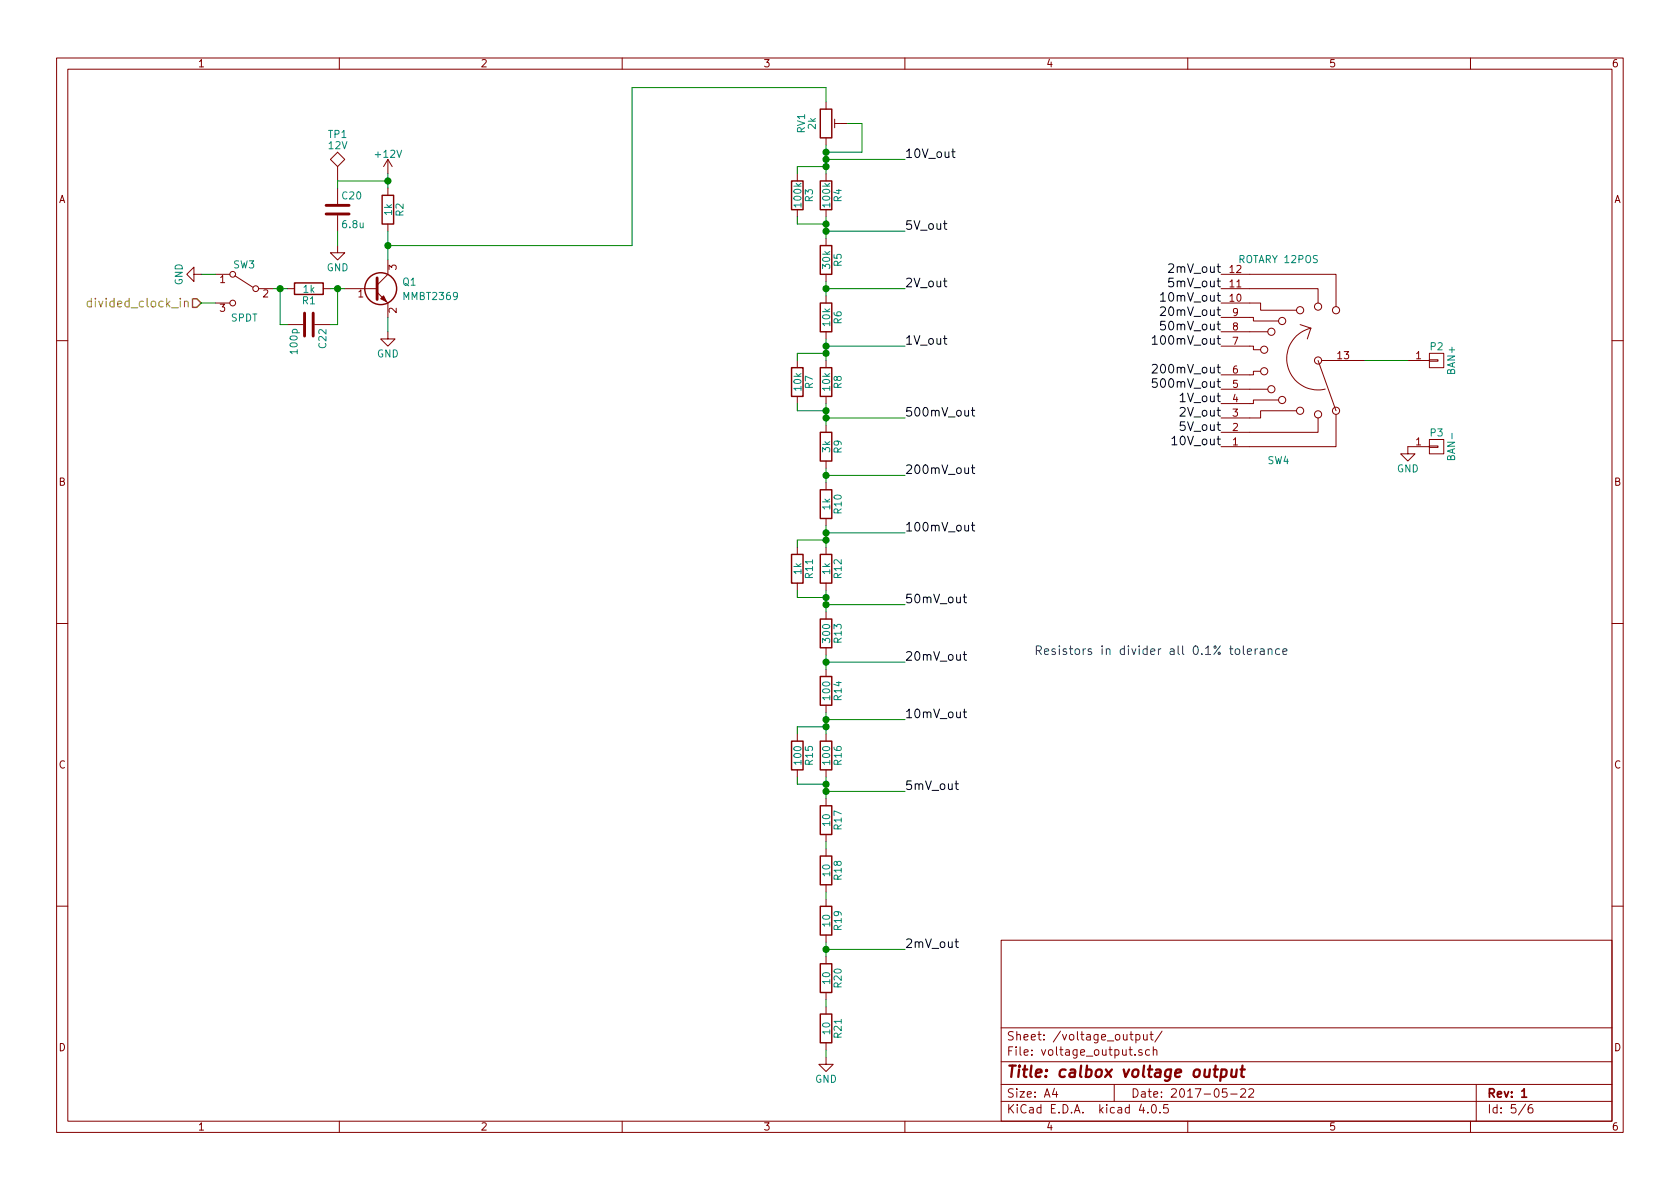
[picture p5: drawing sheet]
EESchema Schematic File Version 2
LIBS:power
LIBS:device
LIBS:transistors
LIBS:conn
LIBS:linear
LIBS:regul
LIBS:74xx
LIBS:cmos4000
LIBS:adc-dac
LIBS:memory
LIBS:xilinx
LIBS:microcontrollers
LIBS:dsp
LIBS:microchip
LIBS:analog_switches
LIBS:motorola
LIBS:texas
LIBS:intel
LIBS:audio
LIBS:interface
LIBS:digital-audio
LIBS:philips
LIBS:display
LIBS:cypress
LIBS:siliconi
LIBS:opto
LIBS:atmel
LIBS:contrib
LIBS:valves
LIBS:switches
LIBS:74xgxx
LIBS:calbox
LIBS:Oscillators
LIBS:calbox-cache
EELAYER 25 0
EELAYER END
$Descr A4 11693 8268
encoding utf-8
Sheet 5 6
Title "calbox voltage output"
Date "2017-05-22"
Rev "1"
Comp ""
Comment1 ""
Comment2 ""
Comment3 ""
Comment4 ""
$EndDescr
$Comp
L CONN_01X01 P2
U 1 1
P 10000 2500
F 0 "P2" H 10000 2600 50  0000 C CNN
F 1 "BAN+" V 10100 2500 50  0000 C CNN
F 2 "Pin_Headers:Pin_Header_Straight_1x01" H 10000 2500 50  0001 C CNN
F 3 "" H 10000 2500 50  0000 C CNN
	1    10000 2500
	1    0    0    -1  
$EndComp
$Comp
L CONN_01X01 P3
U 1 1
P 10000 3100
F 0 "P3" H 10000 3200 50  0000 C CNN
F 1 "BAN-" V 10100 3100 50  0000 C CNN
F 2 "Pin_Headers:Pin_Header_Straight_1x01" H 10000 3100 50  0001 C CNN
F 3 "" H 10000 3100 50  0000 C CNN
	1    10000 3100
	1    0    0    -1  
$EndComp
$Comp
L R R10
U 1 1
P 5750 3500
F 0 "R10" V 5830 3500 50  0000 C CNN
F 1 "1k" V 5750 3500 50  0000 C CNN
F 2 "Resistors_SMD:R_0805_HandSoldering" V 5680 3500 50  0001 C CNN
F 3 "" H 5750 3500 50  0000 C CNN
	1    5750 3500
	1    0    0    -1  
$EndComp
$Comp
L R R12
U 1 1
P 5750 3950
F 0 "R12" V 5830 3950 50  0000 C CNN
F 1 "1k" V 5750 3950 50  0000 C CNN
F 2 "Resistors_SMD:R_0805_HandSoldering" V 5680 3950 50  0001 C CNN
F 3 "" H 5750 3950 50  0000 C CNN
	1    5750 3950
	1    0    0    -1  
$EndComp
$Comp
L R R13
U 1 1
P 5750 4400
F 0 "R13" V 5830 4400 50  0000 C CNN
F 1 "300" V 5750 4400 50  0000 C CNN
F 2 "Resistors_SMD:R_0805_HandSoldering" V 5680 4400 50  0001 C CNN
F 3 "" H 5750 4400 50  0000 C CNN
	1    5750 4400
	1    0    0    -1  
$EndComp
$Comp
L R R14
U 1 1
P 5750 4800
F 0 "R14" V 5830 4800 50  0000 C CNN
F 1 "100" V 5750 4800 50  0000 C CNN
F 2 "Resistors_SMD:R_0805_HandSoldering" V 5680 4800 50  0001 C CNN
F 3 "" H 5750 4800 50  0000 C CNN
	1    5750 4800
	1    0    0    -1  
$EndComp
$Comp
L R R16
U 1 1
P 5750 5250
F 0 "R16" V 5830 5250 50  0000 C CNN
F 1 "100" V 5750 5250 50  0000 C CNN
F 2 "Resistors_SMD:R_0805_HandSoldering" V 5680 5250 50  0001 C CNN
F 3 "" H 5750 5250 50  0000 C CNN
	1    5750 5250
	1    0    0    -1  
$EndComp
$Comp
L R R17
U 1 1
P 5750 5700
F 0 "R17" V 5830 5700 50  0000 C CNN
F 1 "10" V 5750 5700 50  0000 C CNN
F 2 "Resistors_SMD:R_0805_HandSoldering" V 5680 5700 50  0001 C CNN
F 3 "" H 5750 5700 50  0000 C CNN
	1    5750 5700
	1    0    0    -1  
$EndComp
$Comp
L R R21
U 1 1
P 5750 7150
F 0 "R21" V 5830 7150 50  0000 C CNN
F 1 "10" V 5750 7150 50  0000 C CNN
F 2 "Resistors_SMD:R_0805_HandSoldering" V 5680 7150 50  0001 C CNN
F 3 "" H 5750 7150 50  0000 C CNN
	1    5750 7150
	1    0    0    -1  
$EndComp
$Comp
L GND #PWR065
U 1 1
P 5750 7350
F 0 "#PWR065" H 5750 7100 50  0001 C CNN
F 1 "GND" H 5750 7200 50  0000 C CNN
F 2 "" H 5750 7350 50  0000 C CNN
F 3 "" H 5750 7350 50  0000 C CNN
	1    5750 7350
	1    0    0    -1  
$EndComp
$Comp
L GND #PWR066
U 1 1
P 9800 3100
F 0 "#PWR066" H 9800 2850 50  0001 C CNN
F 1 "GND" H 9800 2950 50  0000 C CNN
F 2 "" H 9800 3100 50  0000 C CNN
F 3 "" H 9800 3100 50  0000 C CNN
	1    9800 3100
	1    0    0    -1  
$EndComp
Text HLabel 1400 2100 0    60   Input ~ 0
divided_clock_in
$Comp
L SW_SPDT SW3
U 1 1
P 1700 2000
F 0 "SW3" H 1700 2170 50  0000 C CNN
F 1 "SPDT" H 1700 1800 50  0000 C CNN
F 2 "calbox:SW_SPDT_NKK_M201xxxx03" H 1700 2000 50  0001 C CNN
F 3 "http://www.mouser.com/ds/2/295/MtogglesBushing-31423.pdf" H 1700 2000 50  0001 C CNN
F 4 "NKK" H 1700 2000 60  0001 C CNN "Manufacturer"
F 5 "M2012SS1W03" H 1700 2000 60  0001 C CNN "Manufacturer PN"
F 6 "Mouser" H 1700 2000 60  0001 C CNN "Distributor"
F 7 "633-M201203" H 1700 2000 60  0001 C CNN "Distributor PN"
F 8 "http://www.mouser.com/Search/ProductDetail.aspx?R=M2012SS1W03virtualkey63300000virtualkey633-M201203" H 1700 2000 60  0001 C CNN "URL"
F 9 "2.86" H 1700 2000 60  0001 C CNN "Unit Price"
	1    1700 2000
	-1   0    0    -1  
$EndComp
$Comp
L POT_TRIM RV1
U 1 1
P 5750 850
F 0 "RV1" V 5575 850 50  0000 C CNN
F 1 "2k" V 5650 850 50  0000 C CNN
F 2 "calbox:Potentiometer_Bourns_3362_ScrewUp" H 5750 850 50  0001 C CNN
F 3 "http://www.mouser.com/ds/2/54/362-776956.pdf" H 5750 850 50  0001 C CNN
F 4 "Bourns" V 5750 850 60  0001 C CNN "Manufacturer"
F 5 "3362P-1-202LF" V 5750 850 60  0001 C CNN "Manufacturer PN"
F 6 "Mouser" V 5750 850 60  0001 C CNN "Distributor"
F 7 "652-3362P-1-202LF" V 5750 850 60  0001 C CNN "Distributor PN"
F 8 "http://www.mouser.com/Search/ProductDetail.aspx?R=3362P-1-202LFvirtualkey65210000virtualkey652-3362P-1-202LF" V 5750 850 60  0001 C CNN "URL"
F 9 "1.02" V 5750 850 60  0001 C CNN "Unit Price"
	1    5750 850 
	1    0    0    -1  
$EndComp
$Comp
L SW_Rotary12 SW4
U 1 1
P 8900 2500
F 0 "SW4" H 8900 3200 50  0000 C CNN
F 1 "ROTARY 12POS" H 8900 1800 50  0000 C CNN
F 2 "calbox:SW_ROTARY_SP12T_MRK112" H 8700 3200 50  0001 C CNN
F 3 "http://www.mouser.com/ds/2/295/MRlogicLevel-9701.pdf" H 8700 3200 50  0001 C CNN
F 4 "NKK" H 8900 2500 60  0001 C CNN "Manufacturer"
F 5 "MRK112-A" H 8900 2500 60  0001 C CNN "Manufacturer PN"
F 6 "Mouser" H 8900 2500 60  0001 C CNN "Distributor"
F 7 "633-MRK112A" H 8900 2500 60  0001 C CNN "Distributor PN"
F 8 "http://www.mouser.com/Search/ProductDetail.aspx?R=MRK112-Avirtualkey63300000virtualkey633-MRK112A" H 8900 2500 60  0001 C CNN "URL"
F 9 "11.80" H 8900 2500 60  0001 C CNN "Unit Price"
	1    8900 2500
	-1   0    0    1   
$EndComp
Text Label 6300 6600 0    60   ~ 0
2mV_out
Text Label 6300 5500 0    60   ~ 0
5mV_out
Text Label 6300 5000 0    60   ~ 0
10mV_out
Text Label 6300 4600 0    60   ~ 0
20mV_out
Text Label 6300 4200 0    60   ~ 0
50mV_out
Text Label 6300 3700 0    60   ~ 0
100mV_out
$Comp
L R R9
U 1 1
P 5750 3100
F 0 "R9" V 5830 3100 50  0000 C CNN
F 1 "3k" V 5750 3100 50  0000 C CNN
F 2 "Resistors_SMD:R_0805_HandSoldering" V 5680 3100 50  0001 C CNN
F 3 "" H 5750 3100 50  0000 C CNN
	1    5750 3100
	1    0    0    -1  
$EndComp
Text Label 6300 3300 0    60   ~ 0
200mV_out
$Comp
L R R8
U 1 1
P 5750 2650
F 0 "R8" V 5830 2650 50  0000 C CNN
F 1 "10k" V 5750 2650 50  0000 C CNN
F 2 "Resistors_SMD:R_0805_HandSoldering" V 5680 2650 50  0001 C CNN
F 3 "" H 5750 2650 50  0000 C CNN
	1    5750 2650
	1    0    0    -1  
$EndComp
Text Label 6300 2900 0    60   ~ 0
500mV_out
$Comp
L R R6
U 1 1
P 5750 2200
F 0 "R6" V 5830 2200 50  0000 C CNN
F 1 "10k" V 5750 2200 50  0000 C CNN
F 2 "Resistors_SMD:R_0805_HandSoldering" V 5680 2200 50  0001 C CNN
F 3 "" H 5750 2200 50  0000 C CNN
	1    5750 2200
	1    0    0    -1  
$EndComp
Text Label 6300 2400 0    60   ~ 0
1V_out
Text Label 6300 2000 0    60   ~ 0
2V_out
Text Label 8500 3100 2    60   ~ 0
10V_out
Text Label 8500 2800 2    60   ~ 0
1V_out
Text Label 8500 2700 2    60   ~ 0
500mV_out
Text Label 8500 2600 2    60   ~ 0
200mV_out
Text Label 8500 2400 2    60   ~ 0
100mV_out
Text Label 8500 2300 2    60   ~ 0
50mV_out
Text Label 8500 2200 2    60   ~ 0
20mV_out
Text Label 8500 2100 2    60   ~ 0
10mV_out
Text Label 8500 2000 2    60   ~ 0
5mV_out
Text Label 8500 1900 2    60   ~ 0
2mV_out
Text Label 8500 2900 2    60   ~ 0
2V_out
Text Label 8500 3000 2    60   ~ 0
5V_out
$Comp
L R R4
U 1 1
P 5750 1350
F 0 "R4" V 5830 1350 50  0000 C CNN
F 1 "100k" V 5750 1350 50  0000 C CNN
F 2 "Resistors_SMD:R_0805_HandSoldering" V 5680 1350 50  0001 C CNN
F 3 "" H 5750 1350 50  0000 C CNN
	1    5750 1350
	1    0    0    -1  
$EndComp
$Comp
L R R5
U 1 1
P 5750 1800
F 0 "R5" V 5830 1800 50  0000 C CNN
F 1 "30k" V 5750 1800 50  0000 C CNN
F 2 "Resistors_SMD:R_0805_HandSoldering" V 5680 1800 50  0001 C CNN
F 3 "" H 5750 1800 50  0000 C CNN
	1    5750 1800
	1    0    0    -1  
$EndComp
Text Label 6300 1600 0    60   ~ 0
5V_out
Text Label 6300 1100 0    60   ~ 0
10V_out
$Comp
L Q_NPN_BEC Q1
U 1 1
P 2600 2000
F 0 "Q1" H 2800 2050 50  0000 L CNN
F 1 "MMBT2369" H 2800 1950 50  0000 L CNN
F 2 "TO_SOT_Packages_SMD:SOT-23_Handsoldering" H 2800 2100 50  0001 C CNN
F 3 "http://www.mouser.com/ds/2/308/MMBT2369LT1-D-108591.pdf" H 2600 2000 50  0001 C CNN
F 4 "ON Semiconductor" H 2600 2000 60  0001 C CNN "Manufacturer"
F 5 "MMBT2369ALT1G" H 2600 2000 60  0001 C CNN "Manufacturer PN"
F 6 "Mouser" H 2600 2000 60  0001 C CNN "Distributor"
F 7 "863-MMBT2369ALT1G" H 2600 2000 60  0001 C CNN "Distributor PN"
F 8 "http://www.mouser.com/Search/ProductDetail.aspx?R=MMBT2369ALT1Gvirtualkey58410000virtualkey863-MMBT2369ALT1G" H 2600 2000 60  0001 C CNN "URL"
F 9 "0.19" H 2600 2000 60  0001 C CNN "Unit Price"
	1    2600 2000
	1    0    0    -1  
$EndComp
$Comp
L R R2
U 1 1
P 2700 1450
F 0 "R2" V 2780 1450 50  0000 C CNN
F 1 "1k" V 2700 1450 50  0000 C CNN
F 2 "Resistors_SMD:R_0805_HandSoldering" V 2630 1450 50  0001 C CNN
F 3 "" H 2700 1450 50  0000 C CNN
	1    2700 1450
	1    0    0    -1  
$EndComp
$Comp
L R R1
U 1 1
P 2150 2000
F 0 "R1" V 2230 2000 50  0000 C CNN
F 1 "1k" V 2150 2000 50  0000 C CNN
F 2 "Resistors_SMD:R_0805_HandSoldering" V 2080 2000 50  0001 C CNN
F 3 "" H 2150 2000 50  0000 C CNN
	1    2150 2000
	0    1    1    0   
$EndComp
$Comp
L +12V #PWR067
U 1 1
P 2700 1200
F 0 "#PWR067" H 2700 1050 50  0001 C CNN
F 1 "+12V" H 2700 1340 50  0000 C CNN
F 2 "" H 2700 1200 50  0000 C CNN
F 3 "" H 2700 1200 50  0000 C CNN
	1    2700 1200
	1    0    0    -1  
$EndComp
$Comp
L GND #PWR068
U 1 1
P 2700 2300
F 0 "#PWR068" H 2700 2050 50  0001 C CNN
F 1 "GND" H 2700 2150 50  0000 C CNN
F 2 "" H 2700 2300 50  0000 C CNN
F 3 "" H 2700 2300 50  0000 C CNN
	1    2700 2300
	1    0    0    -1  
$EndComp
$Comp
L C C20
U 1 1
P 2350 1450
F 0 "C20" H 2375 1550 50  0000 L CNN
F 1 "6.8u" H 2375 1350 50  0000 L CNN
F 2 "Capacitors_SMD:C_0805_HandSoldering" H 2388 1300 50  0001 C CNN
F 3 "" H 2350 1450 50  0000 C CNN
	1    2350 1450
	1    0    0    -1  
$EndComp
$Comp
L GND #PWR069
U 1 1
P 2350 1700
F 0 "#PWR069" H 2350 1450 50  0001 C CNN
F 1 "GND" H 2350 1550 50  0000 C CNN
F 2 "" H 2350 1700 50  0000 C CNN
F 3 "" H 2350 1700 50  0000 C CNN
	1    2350 1700
	1    0    0    -1  
$EndComp
$Comp
L TEST TP1
U 1 1
P 2350 1250
F 0 "TP1" H 2350 1550 50  0000 C BNN
F 1 "12V" H 2350 1500 50  0000 C CNN
F 2 "Measurement_Points:Measurement_Point_Square-TH_Big" H 2350 1250 50  0001 C CNN
F 3 "" H 2350 1250 50  0000 C CNN
	1    2350 1250
	1    0    0    -1  
$EndComp
$Comp
L R R3
U 1 1
P 5550 1350
F 0 "R3" V 5630 1350 50  0000 C CNN
F 1 "100k" V 5550 1350 50  0000 C CNN
F 2 "Resistors_SMD:R_0805_HandSoldering" V 5480 1350 50  0001 C CNN
F 3 "" H 5550 1350 50  0000 C CNN
	1    5550 1350
	1    0    0    -1  
$EndComp
$Comp
L R R7
U 1 1
P 5550 2650
F 0 "R7" V 5630 2650 50  0000 C CNN
F 1 "10k" V 5550 2650 50  0000 C CNN
F 2 "Resistors_SMD:R_0805_HandSoldering" V 5480 2650 50  0001 C CNN
F 3 "" H 5550 2650 50  0000 C CNN
	1    5550 2650
	1    0    0    -1  
$EndComp
$Comp
L R R11
U 1 1
P 5550 3950
F 0 "R11" V 5630 3950 50  0000 C CNN
F 1 "1k" V 5550 3950 50  0000 C CNN
F 2 "Resistors_SMD:R_0805_HandSoldering" V 5480 3950 50  0001 C CNN
F 3 "" H 5550 3950 50  0000 C CNN
	1    5550 3950
	1    0    0    -1  
$EndComp
$Comp
L R R15
U 1 1
P 5550 5250
F 0 "R15" V 5630 5250 50  0000 C CNN
F 1 "100" V 5550 5250 50  0000 C CNN
F 2 "Resistors_SMD:R_0805_HandSoldering" V 5480 5250 50  0001 C CNN
F 3 "" H 5550 5250 50  0000 C CNN
	1    5550 5250
	1    0    0    -1  
$EndComp
$Comp
L R R18
U 1 1
P 5750 6050
F 0 "R18" V 5830 6050 50  0000 C CNN
F 1 "10" V 5750 6050 50  0000 C CNN
F 2 "Resistors_SMD:R_0805_HandSoldering" V 5680 6050 50  0001 C CNN
F 3 "" H 5750 6050 50  0000 C CNN
	1    5750 6050
	1    0    0    -1  
$EndComp
$Comp
L R R19
U 1 1
P 5750 6400
F 0 "R19" V 5830 6400 50  0000 C CNN
F 1 "10" V 5750 6400 50  0000 C CNN
F 2 "Resistors_SMD:R_0805_HandSoldering" V 5680 6400 50  0001 C CNN
F 3 "" H 5750 6400 50  0000 C CNN
	1    5750 6400
	1    0    0    -1  
$EndComp
$Comp
L R R20
U 1 1
P 5750 6800
F 0 "R20" V 5830 6800 50  0000 C CNN
F 1 "10" V 5750 6800 50  0000 C CNN
F 2 "Resistors_SMD:R_0805_HandSoldering" V 5680 6800 50  0001 C CNN
F 3 "" H 5750 6800 50  0000 C CNN
	1    5750 6800
	1    0    0    -1  
$EndComp
Wire Wire Line
	1400 1900 1500 1900
Wire Wire Line
	5750 1000 5750 1200
Wire Wire Line
	5750 1050 6000 1050
Wire Wire Line
	6000 1050 6000 850 
Wire Wire Line
	6000 850  5900 850 
Connection ~ 5750 1050
Wire Wire Line
	5750 7300 5750 7350
Wire Wire Line
	5750 5400 5750 5550
Wire Wire Line
	5750 4950 5750 5100
Wire Wire Line
	5750 4550 5750 4650
Wire Wire Line
	6300 6600 5750 6600
Wire Wire Line
	6300 5000 5750 5000
Connection ~ 5750 5000
Wire Wire Line
	6300 4600 5750 4600
Connection ~ 5750 4600
Wire Wire Line
	5750 3650 5750 3800
Wire Wire Line
	5750 4100 5750 4250
Wire Wire Line
	5750 4200 6300 4200
Connection ~ 5750 4200
Wire Wire Line
	6300 3700 5750 3700
Connection ~ 5750 3700
Wire Wire Line
	5750 3250 5750 3350
Wire Wire Line
	6300 3300 5750 3300
Connection ~ 5750 3300
Wire Wire Line
	5750 2800 5750 2950
Wire Wire Line
	6300 2900 5750 2900
Connection ~ 5750 2900
Wire Wire Line
	5750 2350 5750 2500
Wire Wire Line
	5750 2400 6300 2400
Connection ~ 5750 2400
Wire Wire Line
	5750 1950 5750 2050
Wire Wire Line
	6300 2000 5750 2000
Connection ~ 5750 2000
Wire Wire Line
	5750 1500 5750 1650
Wire Wire Line
	6300 1600 5750 1600
Connection ~ 5750 1600
Wire Wire Line
	5750 1100 6300 1100
Connection ~ 5750 1100
Wire Wire Line
	5750 600  5750 700 
Wire Wire Line
	2400 2000 2300 2000
Wire Wire Line
	2700 1600 2700 1800
Wire Wire Line
	2700 1200 2700 1300
Wire Wire Line
	2700 2300 2700 2200
Wire Wire Line
	9500 2500 9800 2500
Wire Wire Line
	2000 2000 1900 2000
Wire Wire Line
	2700 1700 4400 1700
Wire Wire Line
	4400 1700 4400 600 
Wire Wire Line
	4400 600  5750 600 
Connection ~ 2700 1700
Wire Wire Line
	2350 1700 2350 1600
Wire Wire Line
	2350 1300 2350 1250
Wire Wire Line
	2350 1250 2700 1250
Connection ~ 2700 1250
Wire Wire Line
	5750 1150 5550 1150
Wire Wire Line
	5550 1150 5550 1200
Connection ~ 5750 1150
Wire Wire Line
	5550 1500 5550 1550
Wire Wire Line
	5550 1550 5750 1550
Connection ~ 5750 1550
Wire Wire Line
	5750 2450 5550 2450
Wire Wire Line
	5550 2450 5550 2500
Connection ~ 5750 2450
Wire Wire Line
	5550 2800 5550 2850
Wire Wire Line
	5550 2850 5750 2850
Connection ~ 5750 2850
Wire Wire Line
	5750 3750 5550 3750
Wire Wire Line
	5550 3750 5550 3800
Connection ~ 5750 3750
Wire Wire Line
	5550 4100 5550 4150
Wire Wire Line
	5550 4150 5750 4150
Connection ~ 5750 4150
Wire Wire Line
	5750 5050 5550 5050
Wire Wire Line
	5550 5050 5550 5100
Connection ~ 5750 5050
Wire Wire Line
	5550 5400 5550 5450
Wire Wire Line
	5550 5450 5750 5450
Connection ~ 5750 5450
Wire Wire Line
	6300 5500 5750 5500
Connection ~ 5750 5500
Wire Wire Line
	5750 5850 5750 5900
Wire Wire Line
	5750 6250 5750 6200
Wire Wire Line
	5750 6550 5750 6650
Connection ~ 5750 6600
Wire Wire Line
	5750 6950 5750 7000
Text Notes 7200 4550 0    60   ~ 0
Resistors in divider all 0.1% tolerance
$Comp
L GND #PWR070
U 1 1
P 1400 1900
F 0 "#PWR070" H 1400 1650 50  0001 C CNN
F 1 "GND" H 1400 1750 50  0000 C CNN
F 2 "" H 1400 1900 50  0000 C CNN
F 3 "" H 1400 1900 50  0000 C CNN
	1    1400 1900
	0    1    1    0   
$EndComp
Wire Wire Line
	1400 2100 1500 2100
$Comp
L C C22
U 1 1
P 2150 2250
F 0 "C22" H 2175 2350 50  0000 L CNN
F 1 "100p" H 2175 2150 50  0000 L CNN
F 2 "Capacitors_SMD:C_0805_HandSoldering" H 2188 2100 50  0001 C CNN
F 3 "" H 2150 2250 50  0000 C CNN
	1    2150 2250
	0    1    1    0   
$EndComp
Wire Wire Line
	1950 2000 1950 2250
Wire Wire Line
	1950 2250 2000 2250
Connection ~ 1950 2000
Wire Wire Line
	2300 2250 2350 2250
Wire Wire Line
	2350 2250 2350 2000
Connection ~ 2350 2000
$EndSCHEMATC
